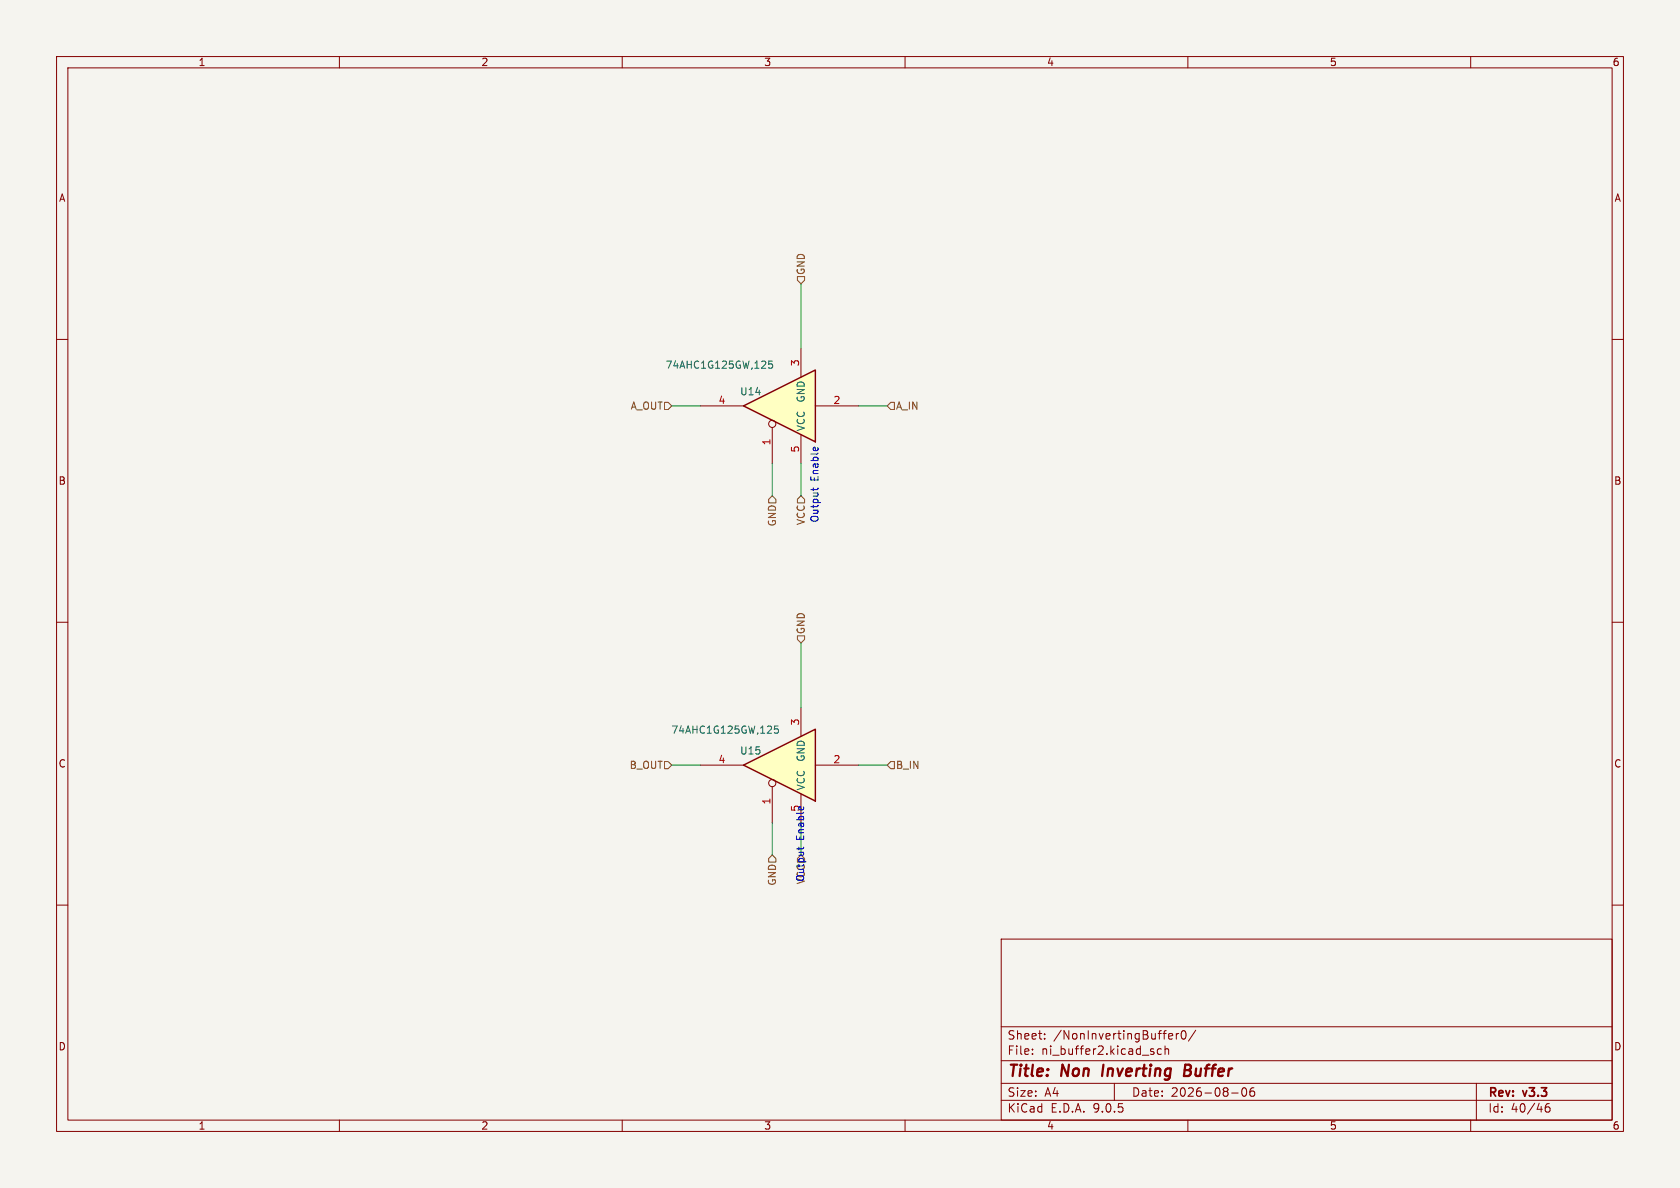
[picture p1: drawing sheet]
<svg xmlns="http://www.w3.org/2000/svg" width="297mm" height="210mm" viewBox="0 0 297 210" stroke-linecap="round" stroke-linejoin="round" font-family="sans-serif">
<path d="M0 0h297v210h-297z" fill="#f5f4ef" stroke="#f5f4ef" stroke-width=".18"/>
<g fill="none" stroke="#840000" stroke-width=".18">
<path d="M10 10h277v190h-277zM12 12h273v186h-273zM60 10v2M110 10v2M160 10v2M210 10v2M260 10v2M10 60h2M285 60h2M10 110h2M285 110h2M10 160h2"/>
<path d="M177 166h108v32h-108zM285 160h2M60 198v2M110 198v2M160 198v2M177 194.5h108M177 191.5h108M177 187.5h108M177 181.5h108M182.5 186.3v.1M182.5 185.5v.1M184.7 183.6v.1"/>
<path d="M184.7 182.8v.1M197 191.5v3M203.8 185.9l.2 .2-.2 .3M203.8 185.4l.2 .1M205.3 185.5l-.4-.1-.3 .3v.4l.1 .2h.6M206 185.5l.2-.1 .3 .1 .1 .9M206 184.9v1.5M206.7 183.6h.5M206.7 182.8l.4-.1 .2 .4-.7 .1M208 182.7v1M208.4 182.7l-.3 .1-.1 .2M209 182.3l.2-.1a.81 .81 0 0 1 .6 .6 .81 .81 0 0 1-.3 .8l-.2 .1a.81 .81 0 0 1-.3-1.4z"/>
<path d="M210 198v2M211.4 182.1l-1.3 2M217.7 193.2h1.2M219.7 192.4l.2-.1a.81 .81 0 0 1 .6 .6 .81 .81 0 0 1-.3 .8l-.2 .1a.81 .81 0 0 1-.3-1.4zM221.7 192.3a.59 .59 0 0 0-.7 .6v.6l.1 .2 .4 .1 .2-.1 .1-.5-.1-.3h-.5l-.2 .3M260 198v2M261 191.5v6.5M273.9 195.1a.59 .59 0 0 0-.7 .6v.6l.1 .2 .4 .1 .3-.1v-.5l-.1-.3h-.4l-.3 .3"/>
</g>
<path d="M195.1 188.2l-.3 2M209.4 189.2h.7M210.1 189.2l.3 .1M210.2 188.2h-.6l-.3 2 1-.1M210.3 189.1l-.2 .1" fill="none" stroke="#840000" stroke-width=".4"/>
<path d="M131.4 135.3l12.7-6.4v12.7z" fill="#ffffc2"/>
<path d="M131.4 135.3l12.7-6.4v12.7z" fill="none" stroke="#840000" stroke-width=".25"/>
<g fill="none" stroke="#840000" stroke-width=".18">
<path d="M123.8 135.3h7.6M136.5 139.1v6.3M141.6 125.1v5.1M144.1 135.3h7.7M141.6 140.3v5.1"/>
<circle cx="136.5" cy="138.4" r=".63"/>
</g>
<path d="M137.6 128.3h-.7v.6l.2-.1 .4 .1 .1 .2v.4l-.2 .1-.5-.1" fill="none" stroke="#006464" stroke-width=".18"/>
<path d="M131.4 71.8l12.7-6.4v12.7z" fill="#ffffc2"/>
<path d="M131.4 71.8l12.7-6.4v12.7z" fill="none" stroke="#840000" stroke-width=".25"/>
<g fill="none" stroke="#840000" stroke-width=".18">
<path d="M123.8 71.8h7.6M136.5 75.6v6.3M141.6 61.6v5.1M141.6 76.8v5.1M144.1 71.8h7.7"/>
<circle cx="136.5" cy="74.9" r=".63"/>
</g>
<path d="M136.5 63.8h-.6v.6l.2-.1 .4 .1 .1 .2-.1 .4-.1 .1-.5-.1" fill="none" stroke="#006464" stroke-width=".18"/>
<path d="M141 48.9h1.2v.6l-.6 .7-.6-.7zM117.5 71.1h.6l.6 .7-.6 .6h-.6zM157.5 71.1h.6v1.3h-.6l-.7-.6zM136.5 87.6l.7 .7v.6h-1.3v-.6zM141.6 87.6l.6 .7v.6h-1.2v-.6zM141 112.4h1.2v.6l-.6 .7-.6-.7zM117.5 134.6h.6l.6 .7-.6 .6h-.6zM157.5 134.6h.6v1.3h-.6l-.7-.6zM136.5 151.1l.7 .7v.6h-1.3v-.6z" fill="none" stroke="#725600" stroke-width=".18"/>
<path d="M141.6 50.2v11.4M118.7 71.8h5.1M151.8 71.8h5M136.5 81.9v5.7M141.6 81.9v5.7M141.6 113.7v11.4M118.7 135.3h5.1M151.8 135.3h5M136.5 145.4v5.7M141.6 145.4v5.7" fill="none" stroke="#009600" stroke-width=".18"/>
<path d="M143.8 86.3v.4M144.6 86.3l-.2 .3h-1.1M141.2 149.8v.4M142.1 149.8l-.2 .3h-1.1" fill="none" stroke="#0000c2" stroke-width=".18"/>
<g font-size="2.8" fill="#840000">
<text x="178" y="190.9">Title:</text>
<text x="187.7" y="190.9">Non</text>
<text x="195.7" y="190.9">Inverting</text>
<text x="211" y="190.9">Buffer</text>
</g>
<g font-size="2.1" fill="#840000">
<text x="178" y="184">Sheet:</text>
<text x="186.2" y="184">/NonInvertingBuffer0/</text>
<text x="178" y="186.7">File:</text>
<text x="184.1" y="186.7">ni_buffer2.kicad_sch</text>
<text x="178" y="196.9">KiCad</text>
<text x="178" y="194.1">Size:</text>
<text x="184.7" y="194.1">A4</text>
<text x="185.7" y="196.9">E.D.A.</text>
<text x="193.3" y="196.9">9.0.5</text>
<text x="200" y="194.1">Date:</text>
<text x="207" y="194.1">2026-08-06</text>
<text x="263" y="194.3">Rev:</text>
<text x="263" y="196.9">Id:</text>
<text x="267.1" y="196.9">40/46</text>
<text x="269.4" y="194.3">v3.3</text>
</g>
<g font-size="1.8" fill="#840000">
<text x="35" y="11.9">1</text>
<text x="85" y="11.9">2</text>
<text x="135" y="11.9">3</text>
<text x="185" y="11.9">4</text>
<text x="235" y="11.9">5</text>
<text x="285" y="11.9">6</text>
<text x="10.3" y="35.9">A</text>
<text x="285.3" y="35.9">A</text>
<text x="10.3" y="85.9">B</text>
<text x="285.3" y="85.9">B</text>
<text x="10.3" y="135.9">C</text>
<text x="285.3" y="135.9">C</text>
<text x="10.3" y="185.9">D</text>
<text x="285.3" y="185.9">D</text>
<text x="35" y="199.9">1</text>
<text x="85" y="199.9">2</text>
<text x="135" y="199.9">3</text>
<text x="185" y="199.9">4</text>
<text x="235" y="199.9">5</text>
<text x="285" y="199.9">6</text>
</g>
<g font-size="1.8" fill="#725600">
<text x="142.5" y="48.7" transform="rotate(-90 142.5 48.7)">GND</text>
<text x="111.4" y="72.6">A_OUT</text>
<text x="158.3" y="72.6">A_IN</text>
<text x="137.4" y="93.2" transform="rotate(-90 137.4 93.2)">GND</text>
<text x="142.5" y="92.9" transform="rotate(-90 142.5 92.9)">VCC</text>
<text x="142.5" y="112.2" transform="rotate(-90 142.5 112.2)">GND</text>
<text x="111.2" y="136.1">B_OUT</text>
<text x="158.3" y="136.1">B_IN</text>
<text x="137.4" y="156.7" transform="rotate(-90 137.4 156.7)">GND</text>
</g>
<g font-size="1.8" fill="#006464">
<text x="117.6" y="65.4">74AHC1G125GW,125</text>
<text x="130.7" y="70.1">U14</text>
<text x="142.5" y="71.3" transform="rotate(-90 142.5 71.3)">GND</text>
<text x="142.5" y="76.3" transform="rotate(-90 142.5 76.3)">VCC</text>
<text x="118.6" y="129.9">74AHC1G125GW,125</text>
<text x="130.7" y="133.6">U15</text>
<text x="142.5" y="134.8" transform="rotate(-90 142.5 134.8)">GND</text>
<text x="142.5" y="139.8" transform="rotate(-90 142.5 139.8)">VCC</text>
</g>
<g font-size="1.8" fill="#a90000">
<text x="141.4" y="64.8" transform="rotate(-90 141.4 64.8)">3</text>
<text x="126.9" y="71.5">4</text>
<text x="147.2" y="71.5">2</text>
<text x="136.3" y="78.8" transform="rotate(-90 136.3 78.8)">1</text>
<text x="141.4" y="80.1" transform="rotate(-90 141.4 80.1)">5</text>
<text x="141.4" y="128.3" transform="rotate(-90 141.4 128.3)">3</text>
<text x="126.9" y="135">4</text>
<text x="147.2" y="135">2</text>
<text x="136.3" y="142.3" transform="rotate(-90 136.3 142.3)">1</text>
</g>
<g font-size="1.8" fill="#0000c2">
<text x="144.8" y="85.1" transform="rotate(-90 144.8 85.1)">Enable</text>
<text x="144.8" y="92.5" transform="rotate(-90 144.8 92.5)">Output</text>
<text x="141.4" y="143.6" transform="rotate(-90 141.4 143.6)">5</text>
<text x="142.2" y="148.6" transform="rotate(-90 142.2 148.6)">Enable</text>
<text x="142.2" y="156" transform="rotate(-90 142.2 156)">Output</text>
<text x="142.5" y="156.4" transform="rotate(-90 142.5 156.4)">VCC</text>
</g>
</svg>
